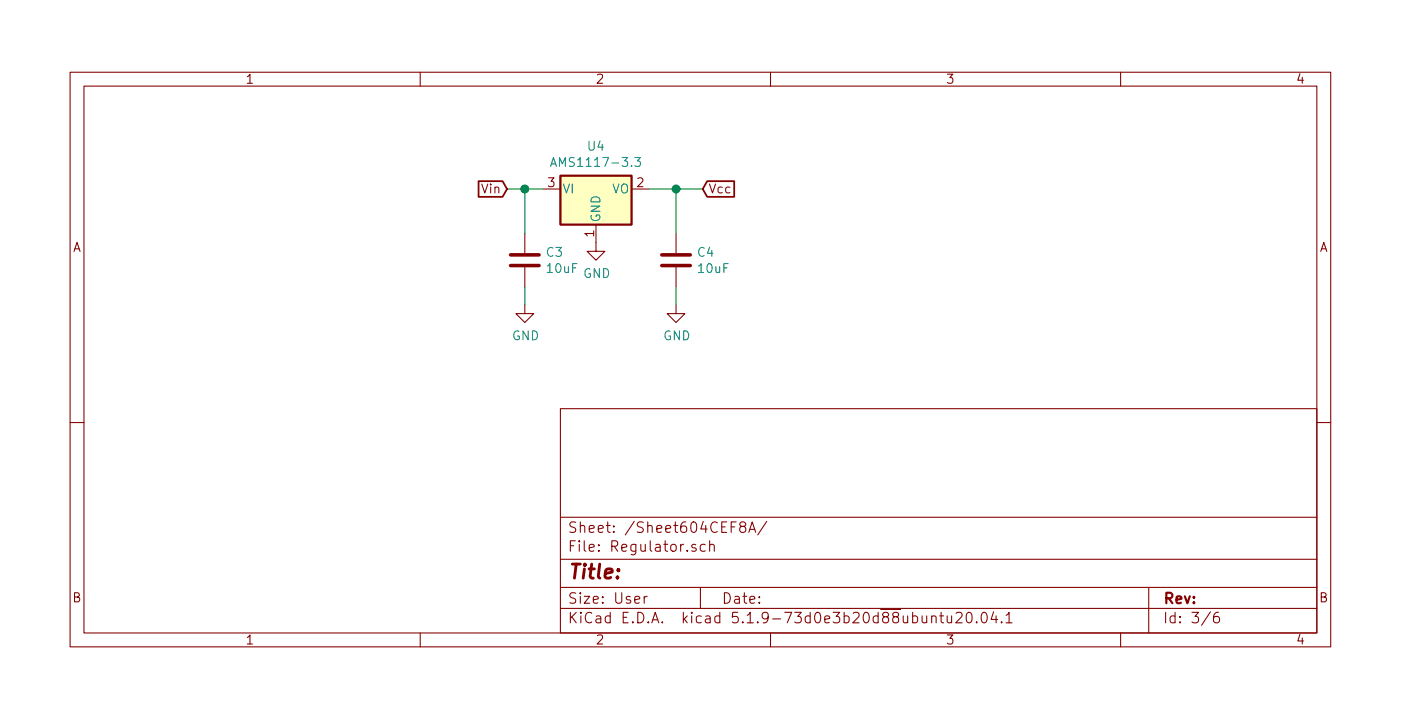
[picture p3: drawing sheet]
<svg xmlns="http://www.w3.org/2000/svg" width="200mm" height="102mm" viewBox="0 0 200 102" stroke-linecap="round" stroke-linejoin="round" font-family="sans-serif">
<g fill="none" stroke="#840000" stroke-width=".15">
<path d="M10 10.3h180v82h-180zM12 12.3h176v78h-176zM60 10.3v2M110 10.3v2M160 10.3v2M74.9 33.3v2.8M74.9 38.1v2.8M77.5 27h2.5M85.1 32v3.9h1.3l-1.3 1.2-1.3-1.2h1.3M90.2 27h2.5M96.5 33.3v2.8M96.5 38.1v2.8"/>
<path d="M74.9 43.5v1.2h1.3l-1.3 1.3-1.2-1.3h1.2M80 58.3h108v32h-108zM96.5 43.5v1.2h1.3l-1.3 1.3-1.3-1.3h1.3M10 60.3h2M80 79.8h108M80 73.8h108M99.3 77.7a.37 .37 0 0 0-.5 .2 .54 .54 0 0 0 .5 .3l.1 .2-.1 .2-.1 .1-.4-.1M100.7 77.7h-.4l-.3 .2 .1 .6 .2 .2 .4-.1M101.3 77.8a.41 .41 0 0 1 .7 .1v.8M101.3 77.2v1.5M105.9 75.1l-.3-.3 .3-.3a.47 .47 0 0 1 .6 .2l-.2 .4h-.4a.48 .48 0 0 0-.2 .7 .48 .48 0 0 0 .8-.1l-.1-.4-.2-.2M106.9 76l.5-1.5 .5 1.5"/>
<path d="M107 75.5h.7M109.5 74.4l-1.3 1.9M188 60.3h2M60 90.3v2M80 86.8h108M80 83.8h108M92 85.1v1M92.4 85.1l-.3 .1-.1 .2M100 83.8v3M110 90.3v2M133 88a.38 .38 0 0 1 .7 .1v.8M133 87.9v1"/>
<path d="M134.2 87.9h.5M134.4 87.4v1.3v.1l.3 .1M135.2 87.9l.1 .9a.4 .4 0 0 0 .6-.1M135.9 87.9v1M136.5 87.5l.2-.1h.5a.4 .4 0 0 1 .1 .6l-.9 .9h1M138.1 87.5a.37 .37 0 0 1 .3-.1 .37 .37 0 0 1 .3 .2l.1 .4a.72 .72 0 0 1-.4 .9l-.2-.1a1.2 1.2 0 0 1-.1-1.3zM139.4 88.7v.2v-.1v-.1v.2M140.3 87.4a.36 .36 0 0 1 .6 .2 .77 .77 0 0 1-.5 1.3 1 1 0 0 1-.1-1.5zM141.9 87.3l-.4 1.1h.9M142.2 87.9v1M143 88.7l.1 .1-.1 .1-.1-.1 .1-.1v.2M143.6 87.8l.3-.2 .2-.2v1.5"/>
<path d="M143.6 88.9h.9M160 90.3v2M164 83.8v6.5M172.8 87.3l-1.2 1.9M174 87.4a.62 .62 0 0 0-.7 .6v.6a.48 .48 0 0 0 .7 .1l.1-.1-.1-.5a.48 .48 0 0 0-.7 .1"/>
</g>
<path d="M80 25.1h10.2v6.9h-10.2z" fill="#ffffc2" stroke="#ffffc2" stroke-width=".14"/>
<path d="M68.3 25.9h3.5l.6 1.1-.6 1.1h-3.5zM80 25.1h10.2v6.9h-10.2zM101 25.9h3.8v2.2h-3.8l-.7-1.1z" fill="none" stroke="#840000" stroke-width=".25"/>
<path d="M78.6 23.7l.4-1.2 .5 1.2M78.7 23.4h.6M90.7 22.5h.7l-.4 .5 .4 .1v.4l-.2 .2h-.4l-.1-.1" fill="none" stroke="#008484" stroke-width=".15"/>
<path d="M72.9 37.9h4.1M72.9 36.4h4.1M94.5 37.9h4.1M94.5 36.4h4.1" fill="none" stroke="#840000" stroke-width=".51"/>
<path d="M72.4 27h5.1M74.9 27v6.3M92.7 27h7.6M96.5 27v6.3M74.9 40.9v2.6M96.5 40.9v2.6" fill="none" stroke="#008400" stroke-width=".15"/>
<g fill="#008400" stroke="#008400" stroke-width=".25">
<circle cx="96.5" cy="27" r=".51"/>
<circle cx="74.9" cy="27" r=".51"/>
</g>
<text font-size="2.8" fill="#840000" x="81" y="82.6">Title:</text>
<g font-size="2.1" fill="#840000">
<text x="81" y="76">Sheet: /Sheet604CEF8A/</text>
<text x="81" y="78.7">File: Regulator.sch</text>
<text x="81" y="88.9">KiCad E.D.A. kicad 5.1.9-73d0e3b20d88ubuntu20.04.1</text>
<text x="81" y="86.2">Size: User</text>
<text x="103" y="86.2">Date:</text>
<text x="166" y="86.2">Rev:</text>
<text x="166" y="88.9">Id: 3/6</text>
</g>
<g font-size="1.8" fill="#840000">
<text x="35" y="11.9">1</text>
<text x="85" y="11.9">2</text>
<text x="135" y="11.9">3</text>
<text x="185" y="11.9">4</text>
<text x="68.9" y="27.6">Vin</text>
<text x="78.3" y="26.7">3</text>
<text x="91" y="26.7">2</text>
<text x="101.1" y="27.6">Vcc</text>
<text x="10.4" y="35.9">A</text>
<text x="84.8" y="33.8" transform="rotate(-90 84.8 33.8)">1</text>
<text x="188.4" y="35.9">A</text>
<text x="10.4" y="85.9">B</text>
<text x="188.4" y="85.9">B</text>
<text x="35" y="91.9">1</text>
<text x="85" y="91.9">2</text>
<text x="135" y="91.9">3</text>
<text x="185" y="91.9">4</text>
</g>
<g font-size="1.8" fill="#008484">
<text x="79.6" y="23.8">AMS1117-3.3</text>
<text x="84" y="21.5">U4</text>
<text x="80.3" y="27.6">VI</text>
<text x="87.4" y="27.6">VO</text>
<text x="85.7" y="31.8" transform="rotate(-90 85.7 31.8)">GND</text>
<text x="78.1" y="36.6">C3</text>
<text x="78.2" y="39">10uF</text>
<text x="83.3" y="39.7">GND</text>
<text x="99.6" y="36.6">C4</text>
<text x="99.8" y="39">10uF</text>
<text x="73.1" y="48.6">GND</text>
<text x="94.7" y="48.6">GND</text>
</g>
</svg>
